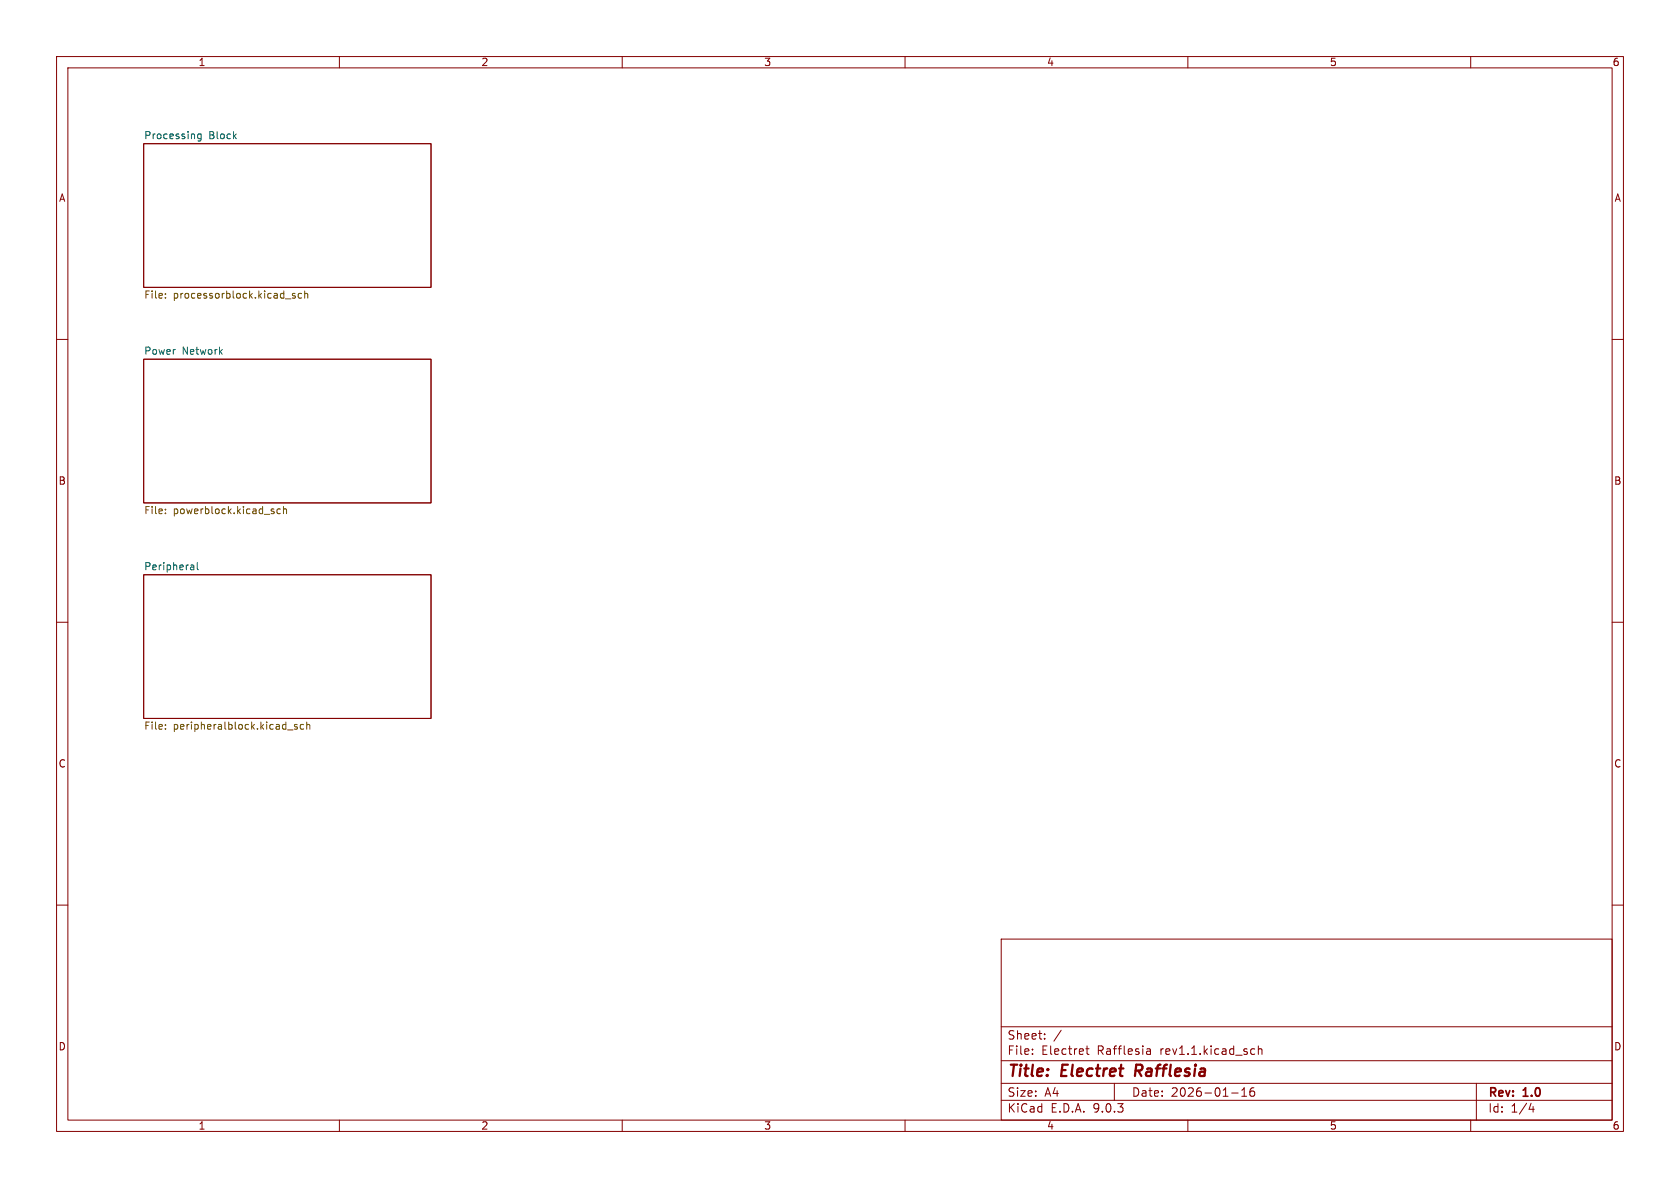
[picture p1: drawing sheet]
<svg xmlns="http://www.w3.org/2000/svg" width="297mm" height="210mm" viewBox="0 0 297 210" stroke-linecap="round" stroke-linejoin="round" font-family="sans-serif">
<g fill="none" stroke="#840000" stroke-width=".18">
<path d="M10 10h277v190h-277zM12 12h273v186h-273zM60 10v2M110 10v2M160 10v2M210 10v2M260 10v2M25.4 25.4h50.8v25.4h-50.8zM10 60h2M25.4 63.5h50.8v25.4h-50.8zM285 60h2M10 110h2"/>
<path d="M25.4 101.6h50.8v25.4h-50.8zM285 110h2M10 160h2M177 166h108v32h-108zM285 160h2M60 198v2M110 198v2M160 198v2M177 194.5h108M177 191.5h108M177 187.5h108M177 181.5h108"/>
<path d="M182.5 186.3v.1M182.5 185.5v.1M184.7 183.6v.1M184.7 182.8v.1M187.6 182.1l-1.3 2M192 185.4h.5M192.2 184.9v1.3l.3 .2M197 191.5v3M202.7 185.5h.6l.1 .9M202.7 186.3h.7M203.4 185.8l-.7 .1M210 198v2"/>
<path d="M217.7 193.2h1.2M219.5 193.8h.9M219.5 192.7l.5-.4v1.5M221.4 185.4l.4 .1M221.7 192.3a.59 .59 0 0 0-.7 .6v.6l.1 .2 .4 .1 .2-.1 .1-.5-.1-.3h-.5l-.2 .3M221.8 186.3l-.4 .1M222.5 185.5l.2-.1 .3 .1 .1 .9M222.5 184.9v1.5M260 198v2M261 191.5v6.5M270.7 195l-.4 1.1h.9M271 195.6v1"/>
</g>
<path d="M200.9 188.2l-.3 2" fill="none" stroke="#840000" stroke-width=".4"/>
<path d="M35.5 23.7v1l-.2 .2h-.3M35.5 23.7h-.3l-.3 .2 .2 .6h.4M33.8 99.9h.3l.2 .2v.6M34.9 99.5v1l.2 .2M34.3 100.7h-.5M34.3 100.2h-.5" fill="none" stroke="#006464" stroke-width=".18"/>
<g fill="none" stroke="#725600" stroke-width=".18">
<path d="M29.2 52.6v.1M29.2 51.9v.1M50.5 52.8h.9M52.2 51.9h-.3l-.2 .1v.2l.5 .1v.3h-.5M53.3 51.9h-.3l-.3 .2 .1 .5h.5M53.9 52l.1-.1h.3l.1 .8M53.9 51.4v1.3M29.2 90v.1M29.2 90.7v.1M48.4 90.4v.3M49.6 90h-.4l-.2 .2 .1 .5h.5M50.1 90.1l.2-.1h.3l.1 .8"/>
<path d="M50.1 89.5v1.3M29.2 128.1v.1M29.2 128.8v.1M50.8 129h1M52.5 128.1h-.3l-.2 .1 .1 .2 .4 .1v.3h-.5M53.7 128.1h-.4l-.2 .2 .1 .5h.5M54.2 128.2l.2-.1h.3l.1 .8M54.2 127.6v1.3"/>
</g>
<g font-size="2.8" fill="#840000">
<text x="178" y="190.9">Title:</text>
<text x="187.7" y="190.9">Electret</text>
<text x="201.5" y="190.9">Rafflesia</text>
</g>
<g font-size="2.1" fill="#840000">
<text x="178" y="184">Sheet:</text>
<text x="178" y="186.7">File:</text>
<text x="184.1" y="186.7">Electret</text>
<text x="194" y="186.7">Rafflesia</text>
<text x="205.3" y="186.7">rev1.1.kicad_sch</text>
<text x="178" y="196.9">KiCad</text>
<text x="178" y="194.1">Size:</text>
<text x="184.7" y="194.1">A4</text>
<text x="185.7" y="196.9">E.D.A.</text>
<text x="193.3" y="196.9">9.0.3</text>
<text x="200" y="194.1">Date:</text>
<text x="207" y="194.1">2026-01-16</text>
<text x="263" y="194.3">Rev:</text>
<text x="263" y="196.9">Id:</text>
<text x="267.1" y="196.9">1/4</text>
<text x="269.4" y="194.3">1.0</text>
</g>
<g font-size="1.8" fill="#840000">
<text x="35" y="11.9">1</text>
<text x="85" y="11.9">2</text>
<text x="135" y="11.9">3</text>
<text x="185" y="11.9">4</text>
<text x="235" y="11.9">5</text>
<text x="285" y="11.9">6</text>
<text x="10.3" y="35.9">A</text>
<text x="285.3" y="35.9">A</text>
<text x="10.3" y="85.9">B</text>
<text x="285.3" y="85.9">B</text>
<text x="10.3" y="135.9">C</text>
<text x="285.3" y="135.9">C</text>
<text x="10.3" y="185.9">D</text>
<text x="285.3" y="185.9">D</text>
<text x="35" y="199.9">1</text>
<text x="85" y="199.9">2</text>
<text x="135" y="199.9">3</text>
<text x="185" y="199.9">4</text>
<text x="235" y="199.9">5</text>
<text x="285" y="199.9">6</text>
</g>
<g font-size="1.8" fill="#006464">
<text x="25.4" y="24.7">Processing</text>
<text x="36.9" y="24.7">Block</text>
<text x="25.4" y="62.8">Power</text>
<text x="32.2" y="62.8">Network</text>
<text x="25.4" y="100.9">Peripheral</text>
</g>
<g font-size="1.8" fill="#725600">
<text x="25.4" y="53.1">File:</text>
<text x="30.6" y="53.1">processorblock.kicad_sch</text>
<text x="25.4" y="91.2">File:</text>
<text x="30.6" y="91.2">powerblock.kicad_sch</text>
<text x="25.4" y="129.3">File:</text>
<text x="30.6" y="129.3">peripheralblock.kicad_sch</text>
</g>
</svg>
